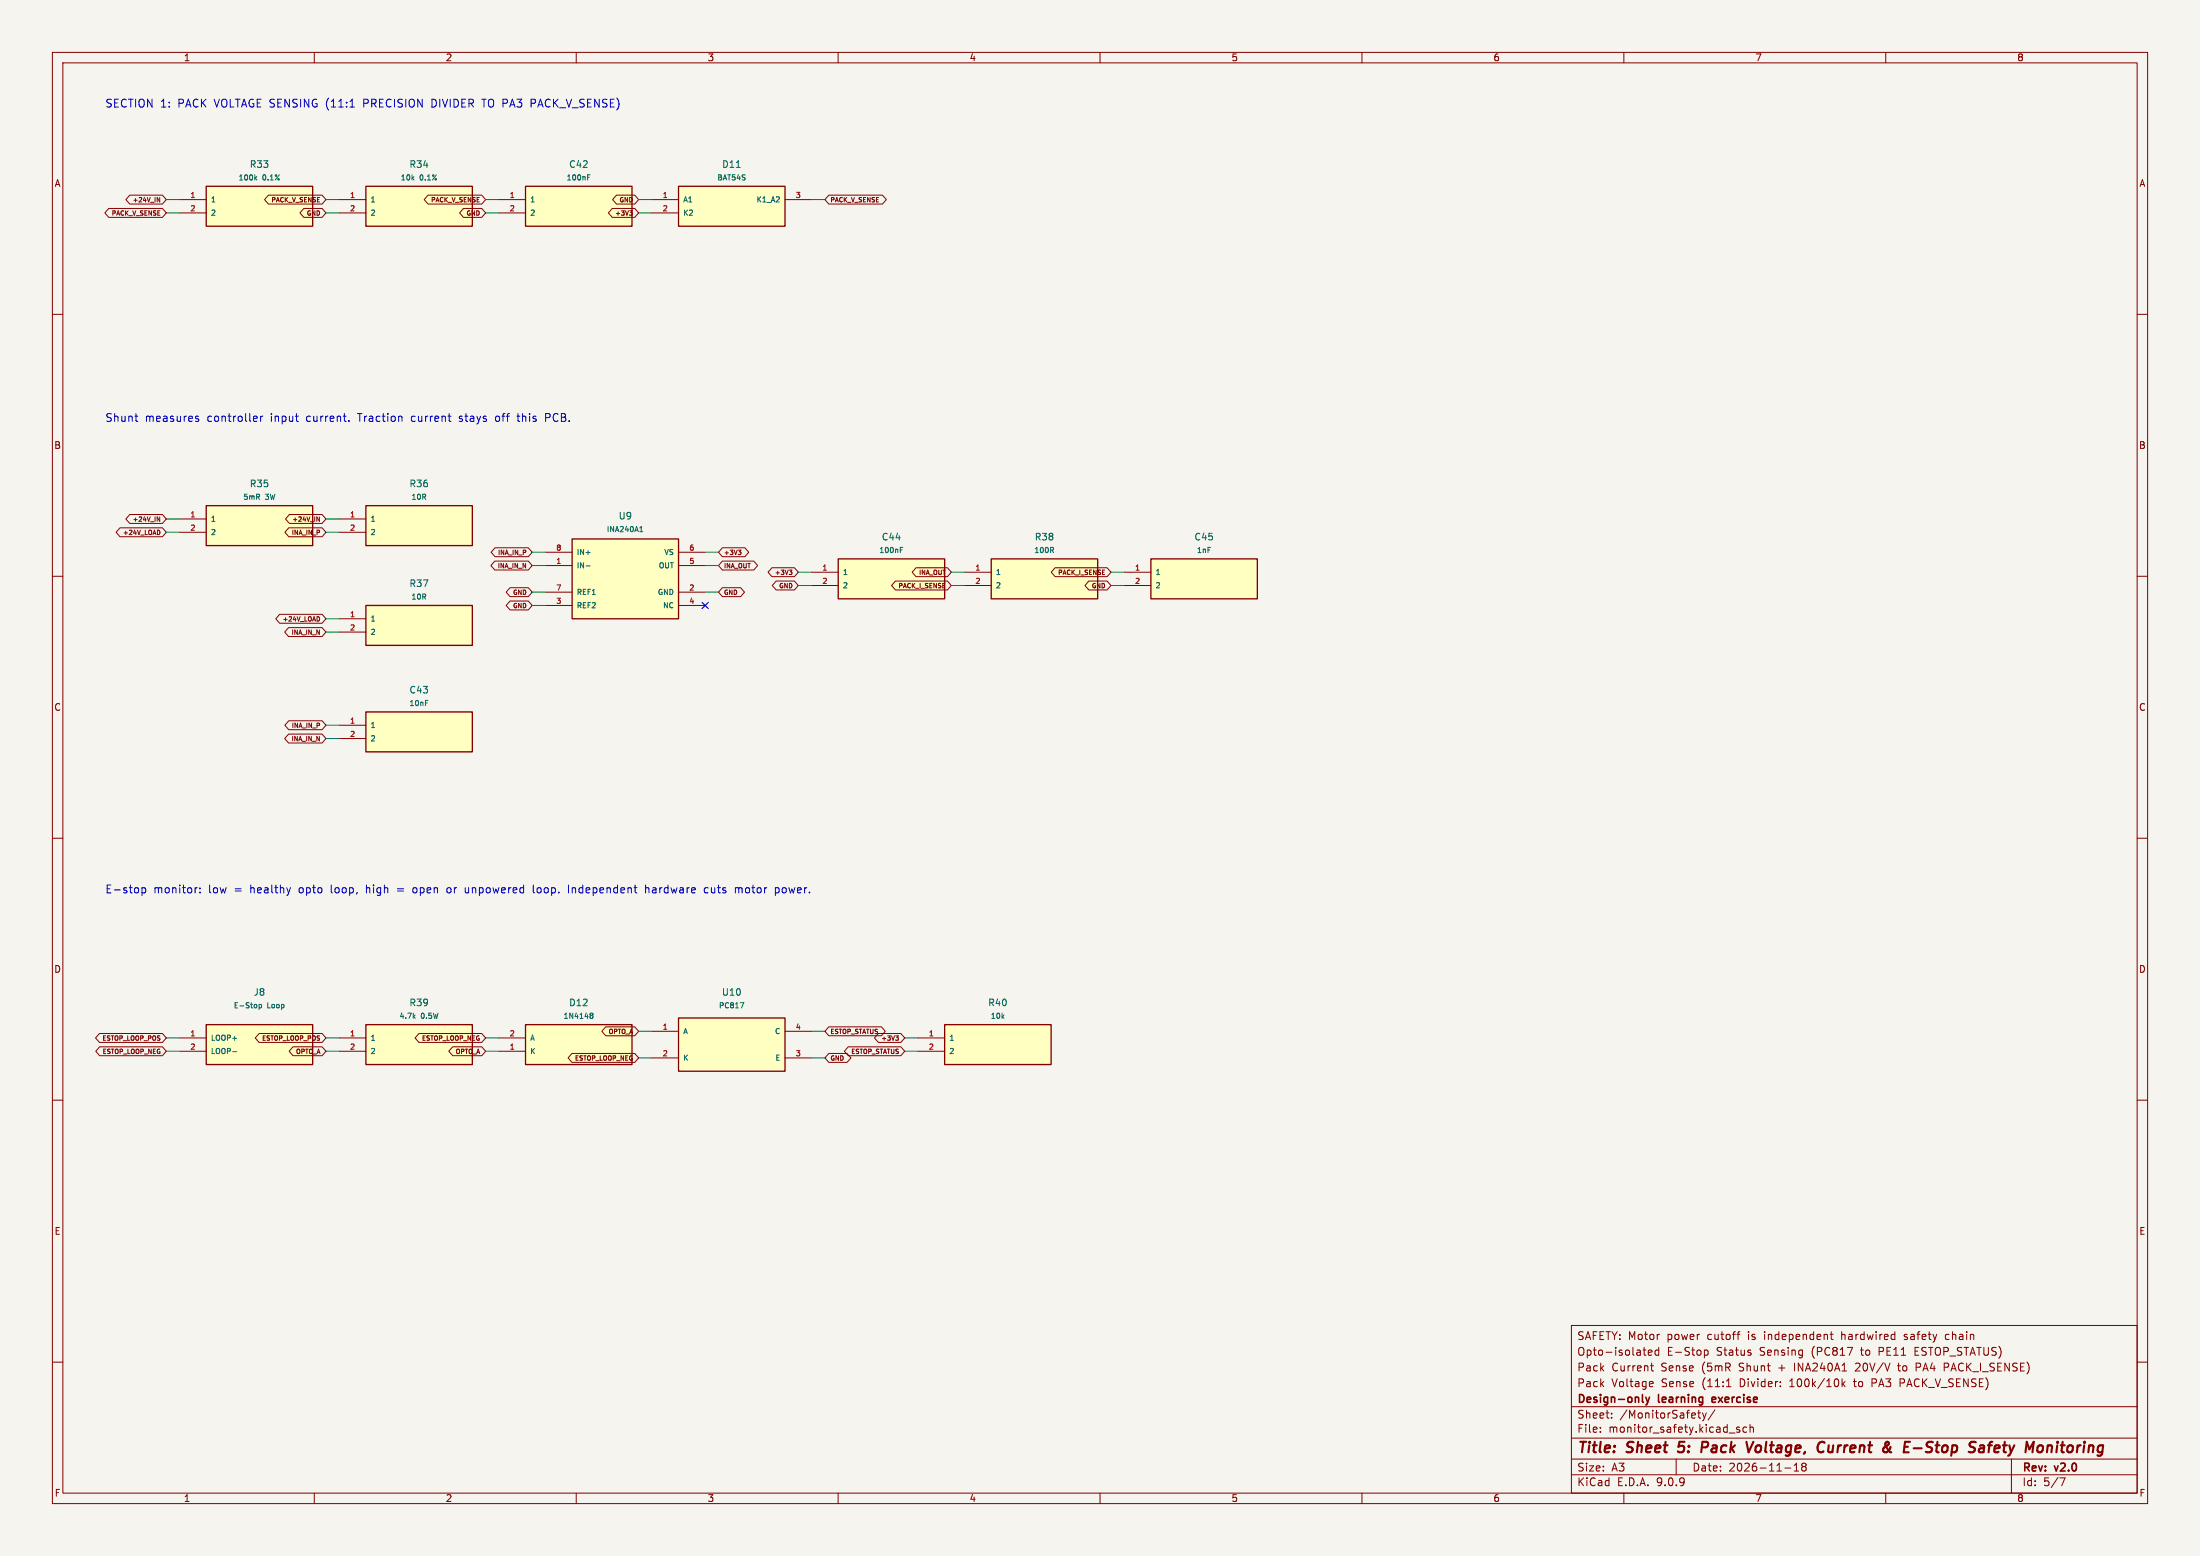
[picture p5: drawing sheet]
(kicad_sch
 (version 20250114)
 (generator "eeschema")
 (paper "A3")
 (title_block
  (title "Sheet 5: Pack Voltage, Current & E-Stop Safety Monitoring")
  (date "2026-11-18")
  (rev "v2.0")
  (company "Design-only learning exercise")
  (comment 1 "Pack Voltage Sense (11:1 Divider: 100k/10k to PA3 PACK_V_SENSE)")
  (comment 2 "Pack Current Sense (5mR Shunt + INA240A1 20V/V to PA4 PACK_I_SENSE)")
  (comment 3 "Opto-isolated E-Stop Status Sensing (PC817 to PE11 ESTOP_STATUS)")
  (comment 4 "SAFETY: Motor power cutoff is independent hardwired safety chain"))
 (lib_symbols
  (symbol "H723:R_std"
   (pin_names
    (offset 0.8)) (in_bom yes) (on_board yes)
   (property "Reference" "R" (at 0 7.62 0) (effects (font (size 1.27 1.27))))
   (property "Value" "R" (at 0 5.08 0) (effects (font (size 1.0 1.0))))
   (property "Footprint" "H723:R_0805_2012Metric" (at 0 0 0) (effects (font (size 1.27 1.27)) hide))
   (symbol "R_std_0_1"
    (rectangle (start -10.16 3.81) (end 10.16 -3.81) (stroke (width 0.254) (type default)) (fill (type background))))
   (symbol "R_std_1_1"
    (pin passive line (at -15.24 1.27 0) (length 5.08) (name "1" (effects (font (size 1.0 1.0)))) (number "1" (effects (font (size 1 1)))))
    (pin passive line (at -15.24 -1.27 0) (length 5.08) (name "2" (effects (font (size 1.0 1.0)))) (number "2" (effects (font (size 1 1)))))))
  (symbol "H723:C_std"
   (pin_names
    (offset 0.8)) (in_bom yes) (on_board yes)
   (property "Reference" "C" (at 0 7.62 0) (effects (font (size 1.27 1.27))))
   (property "Value" "C" (at 0 5.08 0) (effects (font (size 1.0 1.0))))
   (property "Footprint" "H723:C_0805_2012Metric" (at 0 0 0) (effects (font (size 1.27 1.27)) hide))
   (symbol "C_std_0_1"
    (rectangle (start -10.16 3.81) (end 10.16 -3.81) (stroke (width 0.254) (type default)) (fill (type background))))
   (symbol "C_std_1_1"
    (pin passive line (at -15.24 1.27 0) (length 5.08) (name "1" (effects (font (size 1.0 1.0)))) (number "1" (effects (font (size 1 1)))))
    (pin passive line (at -15.24 -1.27 0) (length 5.08) (name "2" (effects (font (size 1.0 1.0)))) (number "2" (effects (font (size 1 1)))))))
  (symbol "H723:ADC_Clamp"
   (pin_names
    (offset 0.8)) (in_bom yes) (on_board yes)
   (property "Reference" "D" (at 0 7.62 0) (effects (font (size 1.27 1.27))))
   (property "Value" "BAT54S" (at 0 5.08 0) (effects (font (size 1.0 1.0))))
   (property "Footprint" "H723:SOT-23" (at 0 0 0) (effects (font (size 1.27 1.27)) hide))
   (symbol "ADC_Clamp_0_1"
    (rectangle (start -10.16 3.81) (end 10.16 -3.81) (stroke (width 0.254) (type default)) (fill (type background))))
   (symbol "ADC_Clamp_1_1"
    (pin passive line (at -15.24 1.27 0) (length 5.08) (name "A1" (effects (font (size 1.0 1.0)))) (number "1" (effects (font (size 1 1)))))
    (pin passive line (at -15.24 -1.27 0) (length 5.08) (name "K2" (effects (font (size 1.0 1.0)))) (number "2" (effects (font (size 1 1)))))
    (pin passive line (at 15.24 1.27 180) (length 5.08) (name "K1_A2" (effects (font (size 1.0 1.0)))) (number "3" (effects (font (size 1 1)))))))
  (symbol "H723:INA240"
   (pin_names
    (offset 0.8)) (in_bom yes) (on_board yes)
   (property "Reference" "U" (at 0 10.16 0) (effects (font (size 1.27 1.27))))
   (property "Value" "INA240A1" (at 0 7.62 0) (effects (font (size 1.0 1.0))))
   (property "Footprint" "H723:SOIC-8_3.9x4.9mm_P1.27mm" (at 0 0 0) (effects (font (size 1.27 1.27)) hide))
   (symbol "INA240_0_1"
    (rectangle (start -10.16 7.62) (end 10.16 -7.62) (stroke (width 0.254) (type default)) (fill (type background))))
   (symbol "INA240_1_1"
    (pin input line (at -15.24 5.08 0) (length 5.08) (name "IN+" (effects (font (size 1.0 1.0)))) (number "8" (effects (font (size 1 1)))))
    (pin input line (at -15.24 2.54 0) (length 5.08) (name "IN-" (effects (font (size 1.0 1.0)))) (number "1" (effects (font (size 1 1)))))
    (pin input line (at -15.24 -2.54 0) (length 5.08) (name "REF1" (effects (font (size 1.0 1.0)))) (number "7" (effects (font (size 1 1)))))
    (pin input line (at -15.24 -5.08 0) (length 5.08) (name "REF2" (effects (font (size 1.0 1.0)))) (number "3" (effects (font (size 1 1)))))
    (pin power_in line (at 15.24 5.08 180) (length 5.08) (name "VS" (effects (font (size 1.0 1.0)))) (number "6" (effects (font (size 1 1)))))
    (pin output line (at 15.24 2.54 180) (length 5.08) (name "OUT" (effects (font (size 1.0 1.0)))) (number "5" (effects (font (size 1 1)))))
    (pin power_in line (at 15.24 -2.54 180) (length 5.08) (name "GND" (effects (font (size 1.0 1.0)))) (number "2" (effects (font (size 1 1)))))
    (pin no_connect line (at 15.24 -5.08 180) (length 5.08) (name "NC" (effects (font (size 1.0 1.0)))) (number "4" (effects (font (size 1 1)))))))
  (symbol "H723:Conn_Estop"
   (pin_names
    (offset 0.8)) (in_bom yes) (on_board yes)
   (property "Reference" "J" (at 0 7.62 0) (effects (font (size 1.27 1.27))))
   (property "Value" "Conn_Estop" (at 0 5.08 0) (effects (font (size 1.0 1.0))))
   (property "Footprint" "H723:PinHeader_1x02_P2.54mm_Vertical" (at 0 0 0) (effects (font (size 1.27 1.27)) hide))
   (symbol "Conn_Estop_0_1"
    (rectangle (start -10.16 3.81) (end 10.16 -3.81) (stroke (width 0.254) (type default)) (fill (type background))))
   (symbol "Conn_Estop_1_1"
    (pin passive line (at -15.24 1.27 0) (length 5.08) (name "LOOP+" (effects (font (size 1.0 1.0)))) (number "1" (effects (font (size 1 1)))))
    (pin passive line (at -15.24 -1.27 0) (length 5.08) (name "LOOP-" (effects (font (size 1.0 1.0)))) (number "2" (effects (font (size 1 1)))))))
  (symbol "H723:Diode_std"
   (pin_names
    (offset 0.8)) (in_bom yes) (on_board yes)
   (property "Reference" "D" (at 0 7.62 0) (effects (font (size 1.27 1.27))))
   (property "Value" "Diode" (at 0 5.08 0) (effects (font (size 1.0 1.0))))
   (property "Footprint" "H723:D_SMA" (at 0 0 0) (effects (font (size 1.27 1.27)) hide))
   (symbol "Diode_std_0_1"
    (rectangle (start -10.16 3.81) (end 10.16 -3.81) (stroke (width 0.254) (type default)) (fill (type background))))
   (symbol "Diode_std_1_1"
    (pin passive line (at -15.24 1.27 0) (length 5.08) (name "A" (effects (font (size 1.0 1.0)))) (number "2" (effects (font (size 1 1)))))
    (pin passive line (at -15.24 -1.27 0) (length 5.08) (name "K" (effects (font (size 1.0 1.0)))) (number "1" (effects (font (size 1 1)))))))
  (symbol "H723:PC817"
   (pin_names
    (offset 0.8)) (in_bom yes) (on_board yes)
   (property "Reference" "U" (at 0 7.62 0) (effects (font (size 1.27 1.27))))
   (property "Value" "PC817" (at 0 5.08 0) (effects (font (size 1.0 1.0))))
   (property "Footprint" "H723:SO-4_4.4x3.6mm_P2.54mm" (at 0 0 0) (effects (font (size 1.27 1.27)) hide))
   (symbol "PC817_0_1"
    (rectangle (start -10.16 5.08) (end 10.16 -5.08) (stroke (width 0.254) (type default)) (fill (type background))))
   (symbol "PC817_1_1"
    (pin passive line (at -15.24 2.54 0) (length 5.08) (name "A" (effects (font (size 1.0 1.0)))) (number "1" (effects (font (size 1 1)))))
    (pin passive line (at -15.24 -2.54 0) (length 5.08) (name "K" (effects (font (size 1.0 1.0)))) (number "2" (effects (font (size 1 1)))))
    (pin passive line (at 15.24 2.54 180) (length 5.08) (name "C" (effects (font (size 1.0 1.0)))) (number "4" (effects (font (size 1 1)))))
    (pin passive line (at 15.24 -2.54 180) (length 5.08) (name "E" (effects (font (size 1.0 1.0)))) (number "3" (effects (font (size 1 1))))))))
 (text "SECTION 1: PACK VOLTAGE SENSING (11:1 PRECISION DIVIDER TO PA3 PACK_V_SENSE)" (at 20 20 0) (effects (font (size 1.5 1.5)) (justify left)))
 (symbol
  (lib_id "H723:R_std") (at 49.53 39.37 0) (unit 1) (in_bom yes) (on_board yes) (dnp no)
  (property "Reference" "R33" (at 49.53 31.37 0) (effects (font (size 1.27 1.27))))
  (property "Value" "100k 0.1%" (at 49.53 33.91 0) (effects (font (size 1.0 1.0))))
  (property "Footprint" "H723:R_0805_2012Metric" (at 49.53 39.37 0) (effects (font (size 1.27 1.27)) hide)))
 (symbol
  (lib_id "H723:R_std") (at 80.01 39.37 0) (unit 1) (in_bom yes) (on_board yes) (dnp no)
  (property "Reference" "R34" (at 80.01 31.37 0) (effects (font (size 1.27 1.27))))
  (property "Value" "10k 0.1%" (at 80.01 33.91 0) (effects (font (size 1.0 1.0))))
  (property "Footprint" "H723:R_0805_2012Metric" (at 80.01 39.37 0) (effects (font (size 1.27 1.27)) hide)))
 (symbol
  (lib_id "H723:C_std") (at 110.49 39.37 0) (unit 1) (in_bom yes) (on_board yes) (dnp no)
  (property "Reference" "C42" (at 110.49 31.37 0) (effects (font (size 1.27 1.27))))
  (property "Value" "100nF" (at 110.49 33.91 0) (effects (font (size 1.0 1.0))))
  (property "Footprint" "H723:C_0805_2012Metric" (at 110.49 39.37 0) (effects (font (size 1.27 1.27)) hide)))
 (symbol
  (lib_id "H723:ADC_Clamp") (at 139.7 39.37 0) (unit 1) (in_bom yes) (on_board yes) (dnp no)
  (property "Reference" "D11" (at 139.7 31.37 0) (effects (font (size 1.27 1.27))))
  (property "Value" "BAT54S" (at 139.7 33.91 0) (effects (font (size 1.0 1.0))))
  (property "Footprint" "H723:SOT-23" (at 139.7 39.37 0) (effects (font (size 1.27 1.27)) hide)))
 (text "Shunt measures controller input current. Traction current stays off this PCB." (at 20 80 0) (effects (font (size 1.5 1.5)) (justify left)))
 (symbol
  (lib_id "H723:R_std") (at 49.53 100.33 0) (unit 1) (in_bom yes) (on_board yes) (dnp no)
  (property "Reference" "R35" (at 49.53 92.33 0) (effects (font (size 1.27 1.27))))
  (property "Value" "5mR 3W" (at 49.53 94.87 0) (effects (font (size 1.0 1.0))))
  (property "Footprint" "H723:R_2512_6332Metric" (at 49.53 100.33 0) (effects (font (size 1.27 1.27)) hide)))
 (symbol
  (lib_id "H723:R_std") (at 80.01 100.33 0) (unit 1) (in_bom yes) (on_board yes) (dnp no)
  (property "Reference" "R36" (at 80.01 92.33 0) (effects (font (size 1.27 1.27))))
  (property "Value" "10R" (at 80.01 94.87 0) (effects (font (size 1.0 1.0))))
  (property "Footprint" "H723:R_0805_2012Metric" (at 80.01 100.33 0) (effects (font (size 1.27 1.27)) hide)))
 (symbol
  (lib_id "H723:R_std") (at 80.01 119.38 0) (unit 1) (in_bom yes) (on_board yes) (dnp no)
  (property "Reference" "R37" (at 80.01 111.38 0) (effects (font (size 1.27 1.27))))
  (property "Value" "10R" (at 80.01 113.92 0) (effects (font (size 1.0 1.0))))
  (property "Footprint" "H723:R_0805_2012Metric" (at 80.01 119.38 0) (effects (font (size 1.27 1.27)) hide)))
 (symbol
  (lib_id "H723:C_std") (at 80.01 139.7 0) (unit 1) (in_bom yes) (on_board yes) (dnp no)
  (property "Reference" "C43" (at 80.01 131.7 0) (effects (font (size 1.27 1.27))))
  (property "Value" "10nF" (at 80.01 134.24 0) (effects (font (size 1.0 1.0))))
  (property "Footprint" "H723:C_0805_2012Metric" (at 80.01 139.7 0) (effects (font (size 1.27 1.27)) hide)))
 (symbol
  (lib_id "H723:INA240") (at 119.38 110.49 0) (unit 1) (in_bom yes) (on_board yes) (dnp no)
  (property "Reference" "U9" (at 119.38 98.49 0) (effects (font (size 1.27 1.27))))
  (property "Value" "INA240A1" (at 119.38 101.03 0) (effects (font (size 1.0 1.0))))
  (property "Footprint" "H723:SOIC-8_3.9x4.9mm_P1.27mm" (at 119.38 110.49 0) (effects (font (size 1.27 1.27)) hide)))
 (symbol
  (lib_id "H723:C_std") (at 170.18 110.49 0) (unit 1) (in_bom yes) (on_board yes) (dnp no)
  (property "Reference" "C44" (at 170.18 102.49 0) (effects (font (size 1.27 1.27))))
  (property "Value" "100nF" (at 170.18 105.03 0) (effects (font (size 1.0 1.0))))
  (property "Footprint" "H723:C_0805_2012Metric" (at 170.18 110.49 0) (effects (font (size 1.27 1.27)) hide)))
 (symbol
  (lib_id "H723:R_std") (at 199.39 110.49 0) (unit 1) (in_bom yes) (on_board yes) (dnp no)
  (property "Reference" "R38" (at 199.39 102.49 0) (effects (font (size 1.27 1.27))))
  (property "Value" "100R" (at 199.39 105.03 0) (effects (font (size 1.0 1.0))))
  (property "Footprint" "H723:R_0805_2012Metric" (at 199.39 110.49 0) (effects (font (size 1.27 1.27)) hide)))
 (symbol
  (lib_id "H723:C_std") (at 229.87 110.49 0) (unit 1) (in_bom yes) (on_board yes) (dnp no)
  (property "Reference" "C45" (at 229.87 102.49 0) (effects (font (size 1.27 1.27))))
  (property "Value" "1nF" (at 229.87 105.03 0) (effects (font (size 1.0 1.0))))
  (property "Footprint" "H723:C_0805_2012Metric" (at 229.87 110.49 0) (effects (font (size 1.27 1.27)) hide)))
 (text "E-stop monitor: low = healthy opto loop, high = open or unpowered loop. Independent hardware cuts motor power." (at 20 170 0) (effects (font (size 1.5 1.5)) (justify left)))
 (symbol
  (lib_id "H723:Conn_Estop") (at 49.53 199.39 0) (unit 1) (in_bom yes) (on_board yes) (dnp no)
  (property "Reference" "J8" (at 49.53 189.39 0) (effects (font (size 1.27 1.27))))
  (property "Value" "E-Stop Loop" (at 49.53 191.93 0) (effects (font (size 1.0 1.0))))
  (property "Footprint" "H723:PinHeader_1x02_P2.54mm_Vertical" (at 49.53 199.39 0) (effects (font (size 1.27 1.27)) hide)))
 (symbol
  (lib_id "H723:R_std") (at 80.01 199.39 0) (unit 1) (in_bom yes) (on_board yes) (dnp no)
  (property "Reference" "R39" (at 80.01 191.39 0) (effects (font (size 1.27 1.27))))
  (property "Value" "4.7k 0.5W" (at 80.01 193.93 0) (effects (font (size 1.0 1.0))))
  (property "Footprint" "H723:R_2512_6332Metric" (at 80.01 199.39 0) (effects (font (size 1.27 1.27)) hide)))
 (symbol
  (lib_id "H723:Diode_std") (at 110.49 199.39 0) (unit 1) (in_bom yes) (on_board yes) (dnp no)
  (property "Reference" "D12" (at 110.49 191.39 0) (effects (font (size 1.27 1.27))))
  (property "Value" "1N4148" (at 110.49 193.93 0) (effects (font (size 1.0 1.0))))
  (property "Footprint" "H723:D_SOD-123" (at 110.49 199.39 0) (effects (font (size 1.27 1.27)) hide)))
 (symbol
  (lib_id "H723:PC817") (at 139.7 199.39 0) (unit 1) (in_bom yes) (on_board yes) (dnp no)
  (property "Reference" "U10" (at 139.7 189.39 0) (effects (font (size 1.27 1.27))))
  (property "Value" "PC817" (at 139.7 191.93 0) (effects (font (size 1.0 1.0))))
  (property "Footprint" "H723:SO-4_4.4x3.6mm_P2.54mm" (at 139.7 199.39 0) (effects (font (size 1.27 1.27)) hide)))
 (symbol
  (lib_id "H723:R_std") (at 190.5 199.39 0) (unit 1) (in_bom yes) (on_board yes) (dnp no)
  (property "Reference" "R40" (at 190.5 191.39 0) (effects (font (size 1.27 1.27))))
  (property "Value" "10k" (at 190.5 193.93 0) (effects (font (size 1.0 1.0))))
  (property "Footprint" "H723:R_0805_2012Metric" (at 190.5 199.39 0) (effects (font (size 1.27 1.27)) hide)))
 (wire (pts (xy 34.29 38.1) (xy 31.75 38.1)) (stroke (width 0) (type default)))
 (global_label "+24V_IN"
  (shape bidirectional) (at 31.75 38.1 180) (effects (font (size 0.85 0.85)) (justify right))
  (property "Intersheetrefs" "${INTERSHEET_REFS}" (at 31.75 38.1 180) (effects (font (size 1 1)) hide)))
 (wire (pts (xy 34.29 40.64) (xy 31.75 40.64)) (stroke (width 0) (type default)))
 (global_label "PACK_V_SENSE"
  (shape bidirectional) (at 31.75 40.64 180) (effects (font (size 0.85 0.85)) (justify right))
  (property "Intersheetrefs" "${INTERSHEET_REFS}" (at 31.75 40.64 180) (effects (font (size 1 1)) hide)))
 (wire (pts (xy 64.77 38.1) (xy 62.23 38.1)) (stroke (width 0) (type default)))
 (global_label "PACK_V_SENSE"
  (shape bidirectional) (at 62.23 38.1 180) (effects (font (size 0.85 0.85)) (justify right))
  (property "Intersheetrefs" "${INTERSHEET_REFS}" (at 62.23 38.1 180) (effects (font (size 1 1)) hide)))
 (wire (pts (xy 64.77 40.64) (xy 62.23 40.64)) (stroke (width 0) (type default)))
 (global_label "GND"
  (shape bidirectional) (at 62.23 40.64 180) (effects (font (size 0.85 0.85)) (justify right))
  (property "Intersheetrefs" "${INTERSHEET_REFS}" (at 62.23 40.64 180) (effects (font (size 1 1)) hide)))
 (wire (pts (xy 95.25 38.1) (xy 92.71 38.1)) (stroke (width 0) (type default)))
 (global_label "PACK_V_SENSE"
  (shape bidirectional) (at 92.71 38.1 180) (effects (font (size 0.85 0.85)) (justify right))
  (property "Intersheetrefs" "${INTERSHEET_REFS}" (at 92.71 38.1 180) (effects (font (size 1 1)) hide)))
 (wire (pts (xy 95.25 40.64) (xy 92.71 40.64)) (stroke (width 0) (type default)))
 (global_label "GND"
  (shape bidirectional) (at 92.71 40.64 180) (effects (font (size 0.85 0.85)) (justify right))
  (property "Intersheetrefs" "${INTERSHEET_REFS}" (at 92.71 40.64 180) (effects (font (size 1 1)) hide)))
 (wire (pts (xy 124.46 38.1) (xy 121.92 38.1)) (stroke (width 0) (type default)))
 (global_label "GND"
  (shape bidirectional) (at 121.92 38.1 180) (effects (font (size 0.85 0.85)) (justify right))
  (property "Intersheetrefs" "${INTERSHEET_REFS}" (at 121.92 38.1 180) (effects (font (size 1 1)) hide)))
 (wire (pts (xy 124.46 40.64) (xy 121.92 40.64)) (stroke (width 0) (type default)))
 (global_label "+3V3"
  (shape bidirectional) (at 121.92 40.64 180) (effects (font (size 0.85 0.85)) (justify right))
  (property "Intersheetrefs" "${INTERSHEET_REFS}" (at 121.92 40.64 180) (effects (font (size 1 1)) hide)))
 (wire (pts (xy 154.94 38.1) (xy 157.48 38.1)) (stroke (width 0) (type default)))
 (global_label "PACK_V_SENSE"
  (shape bidirectional) (at 157.48 38.1 0) (effects (font (size 0.85 0.85)) (justify left))
  (property "Intersheetrefs" "${INTERSHEET_REFS}" (at 157.48 38.1 0) (effects (font (size 1 1)) hide)))
 (wire (pts (xy 34.29 99.06) (xy 31.75 99.06)) (stroke (width 0) (type default)))
 (global_label "+24V_IN"
  (shape bidirectional) (at 31.75 99.06 180) (effects (font (size 0.85 0.85)) (justify right))
  (property "Intersheetrefs" "${INTERSHEET_REFS}" (at 31.75 99.06 180) (effects (font (size 1 1)) hide)))
 (wire (pts (xy 34.29 101.6) (xy 31.75 101.6)) (stroke (width 0) (type default)))
 (global_label "+24V_LOAD"
  (shape bidirectional) (at 31.75 101.6 180) (effects (font (size 0.85 0.85)) (justify right))
  (property "Intersheetrefs" "${INTERSHEET_REFS}" (at 31.75 101.6 180) (effects (font (size 1 1)) hide)))
 (wire (pts (xy 64.77 99.06) (xy 62.23 99.06)) (stroke (width 0) (type default)))
 (global_label "+24V_IN"
  (shape bidirectional) (at 62.23 99.06 180) (effects (font (size 0.85 0.85)) (justify right))
  (property "Intersheetrefs" "${INTERSHEET_REFS}" (at 62.23 99.06 180) (effects (font (size 1 1)) hide)))
 (wire (pts (xy 64.77 101.6) (xy 62.23 101.6)) (stroke (width 0) (type default)))
 (global_label "INA_IN_P"
  (shape bidirectional) (at 62.23 101.6 180) (effects (font (size 0.85 0.85)) (justify right))
  (property "Intersheetrefs" "${INTERSHEET_REFS}" (at 62.23 101.6 180) (effects (font (size 1 1)) hide)))
 (wire (pts (xy 64.77 118.11) (xy 62.23 118.11)) (stroke (width 0) (type default)))
 (global_label "+24V_LOAD"
  (shape bidirectional) (at 62.23 118.11 180) (effects (font (size 0.85 0.85)) (justify right))
  (property "Intersheetrefs" "${INTERSHEET_REFS}" (at 62.23 118.11 180) (effects (font (size 1 1)) hide)))
 (wire (pts (xy 64.77 120.65) (xy 62.23 120.65)) (stroke (width 0) (type default)))
 (global_label "INA_IN_N"
  (shape bidirectional) (at 62.23 120.65 180) (effects (font (size 0.85 0.85)) (justify right))
  (property "Intersheetrefs" "${INTERSHEET_REFS}" (at 62.23 120.65 180) (effects (font (size 1 1)) hide)))
 (wire (pts (xy 64.77 138.43) (xy 62.23 138.43)) (stroke (width 0) (type default)))
 (global_label "INA_IN_P"
  (shape bidirectional) (at 62.23 138.43 180) (effects (font (size 0.85 0.85)) (justify right))
  (property "Intersheetrefs" "${INTERSHEET_REFS}" (at 62.23 138.43 180) (effects (font (size 1 1)) hide)))
 (wire (pts (xy 64.77 140.97) (xy 62.23 140.97)) (stroke (width 0) (type default)))
 (global_label "INA_IN_N"
  (shape bidirectional) (at 62.23 140.97 180) (effects (font (size 0.85 0.85)) (justify right))
  (property "Intersheetrefs" "${INTERSHEET_REFS}" (at 62.23 140.97 180) (effects (font (size 1 1)) hide)))
 (wire (pts (xy 104.14 105.41) (xy 101.6 105.41)) (stroke (width 0) (type default)))
 (global_label "INA_IN_P"
  (shape bidirectional) (at 101.6 105.41 180) (effects (font (size 0.85 0.85)) (justify right))
  (property "Intersheetrefs" "${INTERSHEET_REFS}" (at 101.6 105.41 180) (effects (font (size 1 1)) hide)))
 (wire (pts (xy 104.14 107.95) (xy 101.6 107.95)) (stroke (width 0) (type default)))
 (global_label "INA_IN_N"
  (shape bidirectional) (at 101.6 107.95 180) (effects (font (size 0.85 0.85)) (justify right))
  (property "Intersheetrefs" "${INTERSHEET_REFS}" (at 101.6 107.95 180) (effects (font (size 1 1)) hide)))
 (wire (pts (xy 104.14 113.03) (xy 101.6 113.03)) (stroke (width 0) (type default)))
 (global_label "GND"
  (shape bidirectional) (at 101.6 113.03 180) (effects (font (size 0.85 0.85)) (justify right))
  (property "Intersheetrefs" "${INTERSHEET_REFS}" (at 101.6 113.03 180) (effects (font (size 1 1)) hide)))
 (wire (pts (xy 104.14 115.57) (xy 101.6 115.57)) (stroke (width 0) (type default)))
 (global_label "GND"
  (shape bidirectional) (at 101.6 115.57 180) (effects (font (size 0.85 0.85)) (justify right))
  (property "Intersheetrefs" "${INTERSHEET_REFS}" (at 101.6 115.57 180) (effects (font (size 1 1)) hide)))
 (wire (pts (xy 134.62 105.41) (xy 137.16 105.41)) (stroke (width 0) (type default)))
 (global_label "+3V3"
  (shape bidirectional) (at 137.16 105.41 0) (effects (font (size 0.85 0.85)) (justify left))
  (property "Intersheetrefs" "${INTERSHEET_REFS}" (at 137.16 105.41 0) (effects (font (size 1 1)) hide)))
 (wire (pts (xy 134.62 107.95) (xy 137.16 107.95)) (stroke (width 0) (type default)))
 (global_label "INA_OUT"
  (shape bidirectional) (at 137.16 107.95 0) (effects (font (size 0.85 0.85)) (justify left))
  (property "Intersheetrefs" "${INTERSHEET_REFS}" (at 137.16 107.95 0) (effects (font (size 1 1)) hide)))
 (wire (pts (xy 134.62 113.03) (xy 137.16 113.03)) (stroke (width 0) (type default)))
 (global_label "GND"
  (shape bidirectional) (at 137.16 113.03 0) (effects (font (size 0.85 0.85)) (justify left))
  (property "Intersheetrefs" "${INTERSHEET_REFS}" (at 137.16 113.03 0) (effects (font (size 1 1)) hide)))
 (no_connect (at 134.62 115.57))
 (wire (pts (xy 154.94 109.22) (xy 152.4 109.22)) (stroke (width 0) (type default)))
 (global_label "+3V3"
  (shape bidirectional) (at 152.4 109.22 180) (effects (font (size 0.85 0.85)) (justify right))
  (property "Intersheetrefs" "${INTERSHEET_REFS}" (at 152.4 109.22 180) (effects (font (size 1 1)) hide)))
 (wire (pts (xy 154.94 111.76) (xy 152.4 111.76)) (stroke (width 0) (type default)))
 (global_label "GND"
  (shape bidirectional) (at 152.4 111.76 180) (effects (font (size 0.85 0.85)) (justify right))
  (property "Intersheetrefs" "${INTERSHEET_REFS}" (at 152.4 111.76 180) (effects (font (size 1 1)) hide)))
 (wire (pts (xy 184.15 109.22) (xy 181.61 109.22)) (stroke (width 0) (type default)))
 (global_label "INA_OUT"
  (shape bidirectional) (at 181.61 109.22 180) (effects (font (size 0.85 0.85)) (justify right))
  (property "Intersheetrefs" "${INTERSHEET_REFS}" (at 181.61 109.22 180) (effects (font (size 1 1)) hide)))
 (wire (pts (xy 184.15 111.76) (xy 181.61 111.76)) (stroke (width 0) (type default)))
 (global_label "PACK_I_SENSE"
  (shape bidirectional) (at 181.61 111.76 180) (effects (font (size 0.85 0.85)) (justify right))
  (property "Intersheetrefs" "${INTERSHEET_REFS}" (at 181.61 111.76 180) (effects (font (size 1 1)) hide)))
 (wire (pts (xy 214.63 109.22) (xy 212.09 109.22)) (stroke (width 0) (type default)))
 (global_label "PACK_I_SENSE"
  (shape bidirectional) (at 212.09 109.22 180) (effects (font (size 0.85 0.85)) (justify right))
  (property "Intersheetrefs" "${INTERSHEET_REFS}" (at 212.09 109.22 180) (effects (font (size 1 1)) hide)))
 (wire (pts (xy 214.63 111.76) (xy 212.09 111.76)) (stroke (width 0) (type default)))
 (global_label "GND"
  (shape bidirectional) (at 212.09 111.76 180) (effects (font (size 0.85 0.85)) (justify right))
  (property "Intersheetrefs" "${INTERSHEET_REFS}" (at 212.09 111.76 180) (effects (font (size 1 1)) hide)))
 (wire (pts (xy 34.29 198.12) (xy 31.75 198.12)) (stroke (width 0) (type default)))
 (global_label "ESTOP_LOOP_POS"
  (shape bidirectional) (at 31.75 198.12 180) (effects (font (size 0.85 0.85)) (justify right))
  (property "Intersheetrefs" "${INTERSHEET_REFS}" (at 31.75 198.12 180) (effects (font (size 1 1)) hide)))
 (wire (pts (xy 34.29 200.66) (xy 31.75 200.66)) (stroke (width 0) (type default)))
 (global_label "ESTOP_LOOP_NEG"
  (shape bidirectional) (at 31.75 200.66 180) (effects (font (size 0.85 0.85)) (justify right))
  (property "Intersheetrefs" "${INTERSHEET_REFS}" (at 31.75 200.66 180) (effects (font (size 1 1)) hide)))
 (wire (pts (xy 64.77 198.12) (xy 62.23 198.12)) (stroke (width 0) (type default)))
 (global_label "ESTOP_LOOP_POS"
  (shape bidirectional) (at 62.23 198.12 180) (effects (font (size 0.85 0.85)) (justify right))
  (property "Intersheetrefs" "${INTERSHEET_REFS}" (at 62.23 198.12 180) (effects (font (size 1 1)) hide)))
 (wire (pts (xy 64.77 200.66) (xy 62.23 200.66)) (stroke (width 0) (type default)))
 (global_label "OPTO_A"
  (shape bidirectional) (at 62.23 200.66 180) (effects (font (size 0.85 0.85)) (justify right))
  (property "Intersheetrefs" "${INTERSHEET_REFS}" (at 62.23 200.66 180) (effects (font (size 1 1)) hide)))
 (wire (pts (xy 95.25 198.12) (xy 92.71 198.12)) (stroke (width 0) (type default)))
 (global_label "ESTOP_LOOP_NEG"
  (shape bidirectional) (at 92.71 198.12 180) (effects (font (size 0.85 0.85)) (justify right))
  (property "Intersheetrefs" "${INTERSHEET_REFS}" (at 92.71 198.12 180) (effects (font (size 1 1)) hide)))
 (wire (pts (xy 95.25 200.66) (xy 92.71 200.66)) (stroke (width 0) (type default)))
 (global_label "OPTO_A"
  (shape bidirectional) (at 92.71 200.66 180) (effects (font (size 0.85 0.85)) (justify right))
  (property "Intersheetrefs" "${INTERSHEET_REFS}" (at 92.71 200.66 180) (effects (font (size 1 1)) hide)))
 (wire (pts (xy 124.46 196.85) (xy 121.92 196.85)) (stroke (width 0) (type default)))
 (global_label "OPTO_A"
  (shape bidirectional) (at 121.92 196.85 180) (effects (font (size 0.85 0.85)) (justify right))
  (property "Intersheetrefs" "${INTERSHEET_REFS}" (at 121.92 196.85 180) (effects (font (size 1 1)) hide)))
 (wire (pts (xy 124.46 201.93) (xy 121.92 201.93)) (stroke (width 0) (type default)))
 (global_label "ESTOP_LOOP_NEG"
  (shape bidirectional) (at 121.92 201.93 180) (effects (font (size 0.85 0.85)) (justify right))
  (property "Intersheetrefs" "${INTERSHEET_REFS}" (at 121.92 201.93 180) (effects (font (size 1 1)) hide)))
 (wire (pts (xy 154.94 196.85) (xy 157.48 196.85)) (stroke (width 0) (type default)))
 (global_label "ESTOP_STATUS"
  (shape bidirectional) (at 157.48 196.85 0) (effects (font (size 0.85 0.85)) (justify left))
  (property "Intersheetrefs" "${INTERSHEET_REFS}" (at 157.48 196.85 0) (effects (font (size 1 1)) hide)))
 (wire (pts (xy 154.94 201.93) (xy 157.48 201.93)) (stroke (width 0) (type default)))
 (global_label "GND"
  (shape bidirectional) (at 157.48 201.93 0) (effects (font (size 0.85 0.85)) (justify left))
  (property "Intersheetrefs" "${INTERSHEET_REFS}" (at 157.48 201.93 0) (effects (font (size 1 1)) hide)))
 (wire (pts (xy 175.26 198.12) (xy 172.72 198.12)) (stroke (width 0) (type default)))
 (global_label "+3V3"
  (shape bidirectional) (at 172.72 198.12 180) (effects (font (size 0.85 0.85)) (justify right))
  (property "Intersheetrefs" "${INTERSHEET_REFS}" (at 172.72 198.12 180) (effects (font (size 1 1)) hide)))
 (wire (pts (xy 175.26 200.66) (xy 172.72 200.66)) (stroke (width 0) (type default)))
 (global_label "ESTOP_STATUS"
  (shape bidirectional) (at 172.72 200.66 180) (effects (font (size 0.85 0.85)) (justify right))
  (property "Intersheetrefs" "${INTERSHEET_REFS}" (at 172.72 200.66 180) (effects (font (size 1 1)) hide))))
